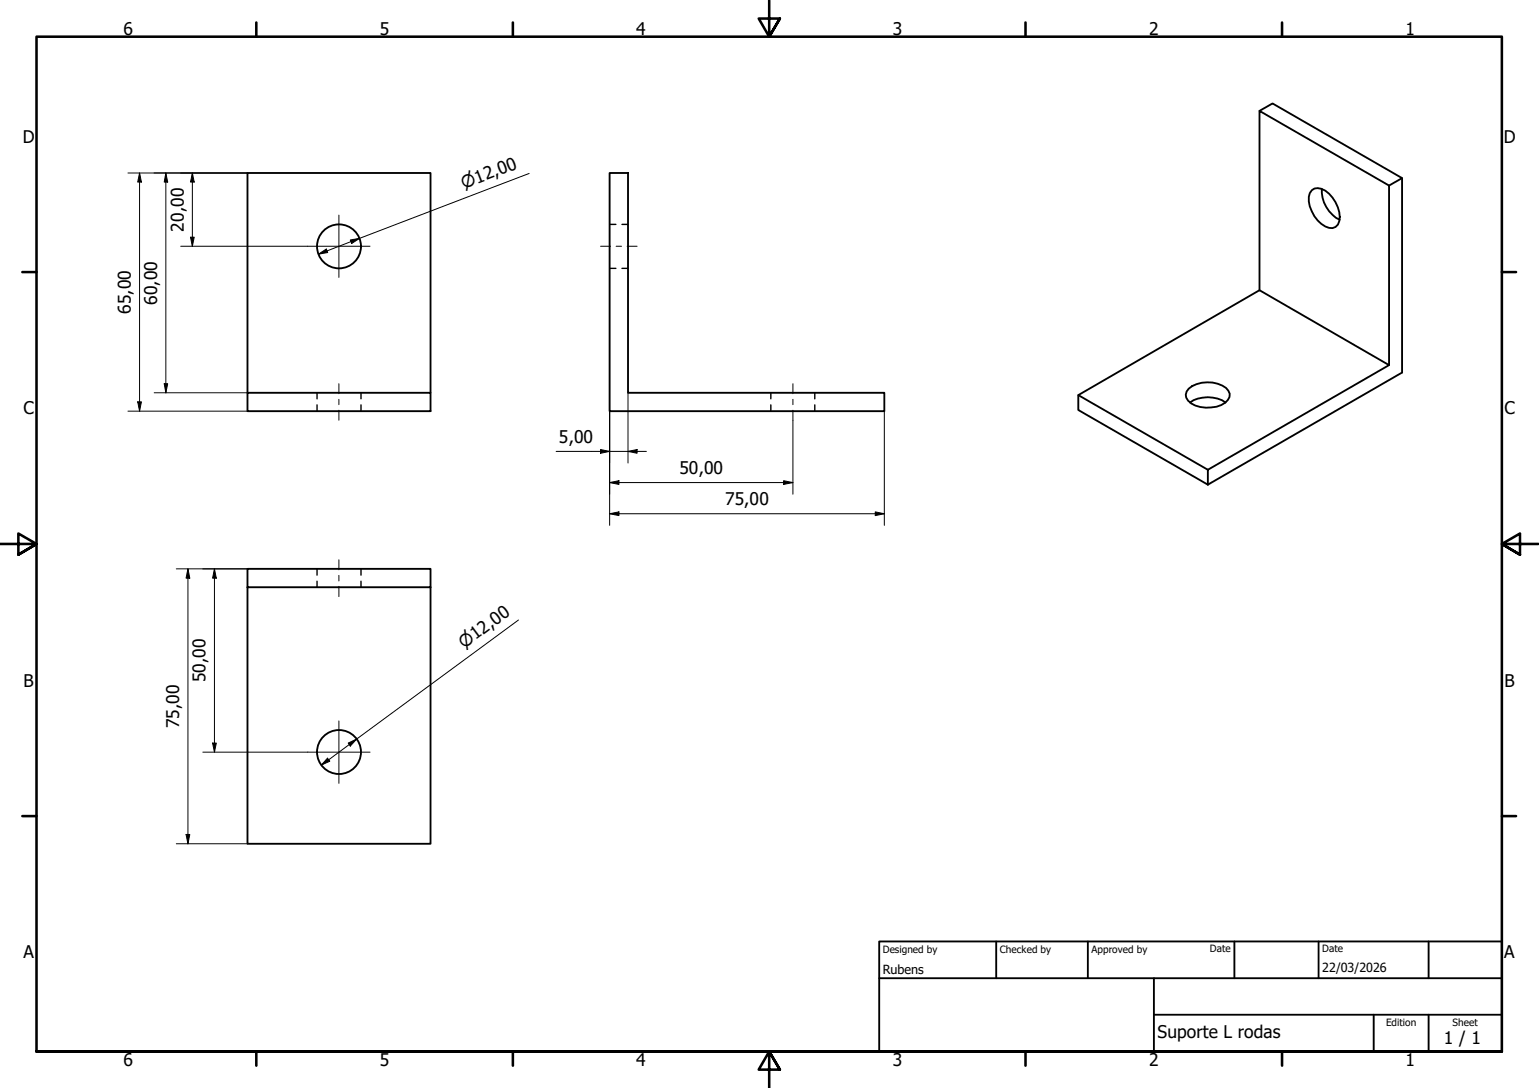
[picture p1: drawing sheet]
<svg xmlns="http://www.w3.org/2000/svg" width="420mm" height="297mm" viewBox="0 0 420 297" stroke-linecap="round" stroke-linejoin="round" font-family="sans-serif">
<!-- layer: Hidden (ISO) -->
<g fill="none" stroke="#000" stroke-width=".38">
<path d="M166.4 61.3h1.7M166.4 73.3h1.7M169.8 61.3h1.6M169.8 73.3h1.6M86.6 107.2v1.7M86.6 110.5v1.8M98.6 107.2v1.7M98.6 110.5v1.8M210.4 107.2v1.7M210.4 110.5v1.8M222.4 107.2v1.7M222.4 110.5v1.8"/>
<path d="M86.6 155.3v1.7M86.6 158.7v1.6M98.6 155.3v1.7M98.6 158.7v1.6"/>
</g>
<!-- layer: Visible (ISO) -->
<g fill="none" stroke="#000" stroke-width=".51">
<path d="M343.9 30.3l3.5-2.1 35.4 20.4-3.6 2.1M166.4 47.2h5v60h70v5.1h-75zM358.1 51.9a2.98 2.98 0 0 1 3.7 .2 9.1 9.1 0 0 1 3.8 8.3 2.36 2.36 0 0 1-3.8 1.4 9 9 0 0 1-4.5-8l.3-1zM360.9 51.6a9 9 0 0 0 4.9 8.4M382.8 48.6v53.1l-53 30.6M343.9 79.2v-48.9l35.3 20.4v49M67.6 107.2h49.9v5.1h-49.9zM67.6 107.2v-60h49.9v60M294.4 107.9v4l35.4 20.4M324.5 106.1a8.8 8.8 0 0 1 10.2-.2 2.36 2.36 0 0 1-.2 4.1 8.7 8.7 0 0 1-10.1-.6 2.24 2.24 0 0 1 .1-3.3zM324.9 109.9a8.8 8.8 0 0 1 9.7 0M329.8 128.3l-35.4-20.4 49.5-28.7 35.3 20.5-49.4 28.6v4"/>
<path d="M67.6 160.3v70.1h49.9v-70.1h-49.9v-5h49.9v5"/>
<circle cx="92.6" cy="67.3" r="6"/>
<circle cx="92.6" cy="205.3" r="6"/>
</g>
<!-- layer: Border (ISO) -->
<g fill="none" stroke="#000" stroke-width=".7">
<path d="M70 6.1v3.9M140 6.1v3.9M210 0v10l-2.9-4.9h5.8l-2.9 4.9 2.9-4.9M280 6.1v3.9M350 6.1v3.9M6.1 74.3h3.9M410 74.3h3.9M0 148.5h10l-5-2.8v5.7l5-2.9-5 2.9M420 148.5h-10l5-2.8v5.7l-5-2.9 5 2.9M6.1 222.8h3.9M410 222.8h3.9M10 287.1v-277.1h400v277.1h-400h400"/>
<path d="M70 287.1v3.8M140 287.1v3.8M212.9 292l-2.9-4.9 2.9 4.9h-5.8l2.9-4.9v9.9M280 287.1v3.8M350 287.1v3.8"/>
</g>
<!-- layer: Title (ISO) -->
<path d="M240 257h170v30.1h-170zM272 257v10.1M297 257v10.1M337 257v10.1M360 257v10.1M390 257v10.1M240 267.1h170M315 277h95M315 267.1v20M375 277v10.1M390 277v10.1" fill="none" stroke="#000" stroke-width=".51"/>
<!-- layer: Centerline (ISO) -->
<path d="M164 67.2h2.7M168.2 67.2h1.5M171.2 67.2h2.7M92.5 104.8v2.7M92.5 109v1.5M92.5 112v2.7M216.5 104.8v2.7M216.5 109v1.5M216.5 112v2.7M92.5 152.8v2.8M92.5 157.1v1.5M92.5 160.1v2.8" fill="none" stroke="#000" stroke-width=".27"/>
<!-- layer: Center Mark (ISO) -->
<path d="M92.5 58.7v17M84 67.2h17M92.5 196.8v17.1M84 205.3h17" fill="none" stroke="#000" stroke-width=".27"/>
<!-- layer: Dimension (ISO) -->
<g fill="none" stroke="#000" stroke-width=".27">
<path d="M34.9 47.2h32.7M38.1 47.2l.5 2.5h-1zM38.1 47.2v65.1M45.3 47.2l.5 2.5h-1zM45.3 47.2v60M52.5 47.2l.5 2.5h-1zM52.5 47.2v20M144.5 47.4l-57.6 22M49.3 67.2h34.7M52 64.8h1l-.5 2.4zM86.9 69.4l2.2-1.4 .4 .9zM95.6 65.5l2.6-.4-2.2 1.4z"/>
<path d="M34.9 112.3h32.7M37.6 109.7h1l-.5 2.6zM42.1 107.2h25.5M44.8 104.8h1l-.5 2.4zM166.4 112.3v31.1M171.4 107.2v19.2M216.5 114.7v20.2M241.4 112.3v31.1M151.8 123.2h24.7M164 122.7l2.4 .5-2.4 .5zM166.4 131.7l2.6-.5v1.1zM166.4 131.7h50.1"/>
<path d="M171.4 123.2l2.5-.5v1zM213.9 131.2l2.6 .5-2.6 .6zM239 139.7l2.4 .6-2.4 .5zM48.1 155.3h19.5M51.3 155.3l.5 2.5h-1zM51.3 155.3v75.1M58.5 155.3l.6 2.5h-1.1zM58.5 155.3v50M166.4 140.3l2.6-.6v1.1zM166.4 140.3h75M141.5 169.3l-53.8 39.6M55.4 205.3h28.6"/>
<path d="M58 202.9h1.1l-.6 2.4zM89.4 207l.6 .8-2.3 1.1zM95.1 202.9l2.2-1.1-1.7 1.9zM48.1 230.4h19.5M50.8 227.8h1l-.5 2.6z"/>
</g>
<g fill="#000">
<path d="M38.1 47.2l.5 2.5h-1zM45.3 47.2l.5 2.5h-1zM52.5 47.2l.5 2.5h-1zM52 64.8h1l-.5 2.4zM86.9 69.4l2.2-1.4 .4 .9zM95.6 65.5l2.6-.4-2.2 1.4zM37.6 109.7h1l-.5 2.6zM44.8 104.8h1l-.5 2.4zM164 122.7l2.4 .5-2.4 .5zM166.4 140.3l2.6-.6v1.1zM166.4 131.7l2.6-.5v1.1zM171.4 123.2l2.5-.5v1z"/>
<path d="M213.9 131.2l2.6 .5-2.6 .6zM51.3 155.3l.5 2.5h-1zM58.5 155.3l.6 2.5h-1.1zM239 139.7l2.4 .6-2.4 .5zM58 202.9h1.1l-.6 2.4zM89.4 207l.6 .8-2.3 1.1zM95.1 202.9l2.2-1.1-1.7 1.9zM50.8 227.8h1l-.5 2.6z"/>
</g>
<g font-size="4.8">
<text x="33.7" y="9.6">6</text>
<text x="103.7" y="9.6">5</text>
<text x="173.7" y="9.6">4</text>
<text x="243.7" y="9.6">3</text>
<text x="313.7" y="9.6">2</text>
<text x="383.7" y="9.6">1</text>
<text x="6.2" y="38.9">D</text>
<text x="410.5" y="38.9">D</text>
<text x="50.2" y="63.2" transform="rotate(-90 50.2 63.2)">20,00</text>
<text x="42.9" y="83.2" transform="rotate(-90 42.9 83.2)">60,00</text>
<text x="35.7" y="85.7" transform="rotate(-90 35.7 85.7)">65,00</text>
<text x="6.4" y="113.1">C</text>
<text x="410.7" y="113.1">C</text>
<text x="152.6" y="120.8">5,00</text>
<text x="185.5" y="129.3">50,00</text>
<text x="198" y="137.8">75,00</text>
<text x="6.4" y="187.4">B</text>
<text x="56.1" y="186.3" transform="rotate(-90 56.1 186.3)">50,00</text>
<text x="410.7" y="187.4">B</text>
<text x="48.9" y="198.8" transform="rotate(-90 48.9 198.8)">75,00</text>
<text x="6.4" y="261.7">A</text>
<text x="410.7" y="261.7">A</text>
<text x="316" y="283.4">Suporte L rodas</text>
<text x="394.2" y="285">1 / 1</text>
<text x="33.7" y="290.9">6</text>
<text x="103.7" y="290.9">5</text>
<text x="173.7" y="290.9">4</text>
<text x="243.7" y="290.9">3</text>
<text x="313.7" y="290.9">2</text>
<text x="383.7" y="290.9">1</text>
</g>
<g font-size="4.6">
<text x="126.6" y="51.6" transform="rotate(-21 126.6 51.6)">⌀12,00</text>
<text x="126.7" y="177.2" transform="rotate(-36 126.7 177.2)">⌀12,00</text>
</g>
<g font-size="3.4">
<text x="241" y="266">Rubens</text>
<text x="361" y="265.5">22/03/2026</text>
</g>
<g font-size="2.7">
<text x="241" y="260.1">Designed by</text>
<text x="273" y="260.1">Checked by</text>
<text x="298" y="260.1">Approved by</text>
<text x="330.3" y="260">Date</text>
<text x="361" y="260">Date</text>
<text x="378.4" y="280.1">Edition</text>
<text x="396.6" y="280.1">Sheet</text>
</g>
</svg>
